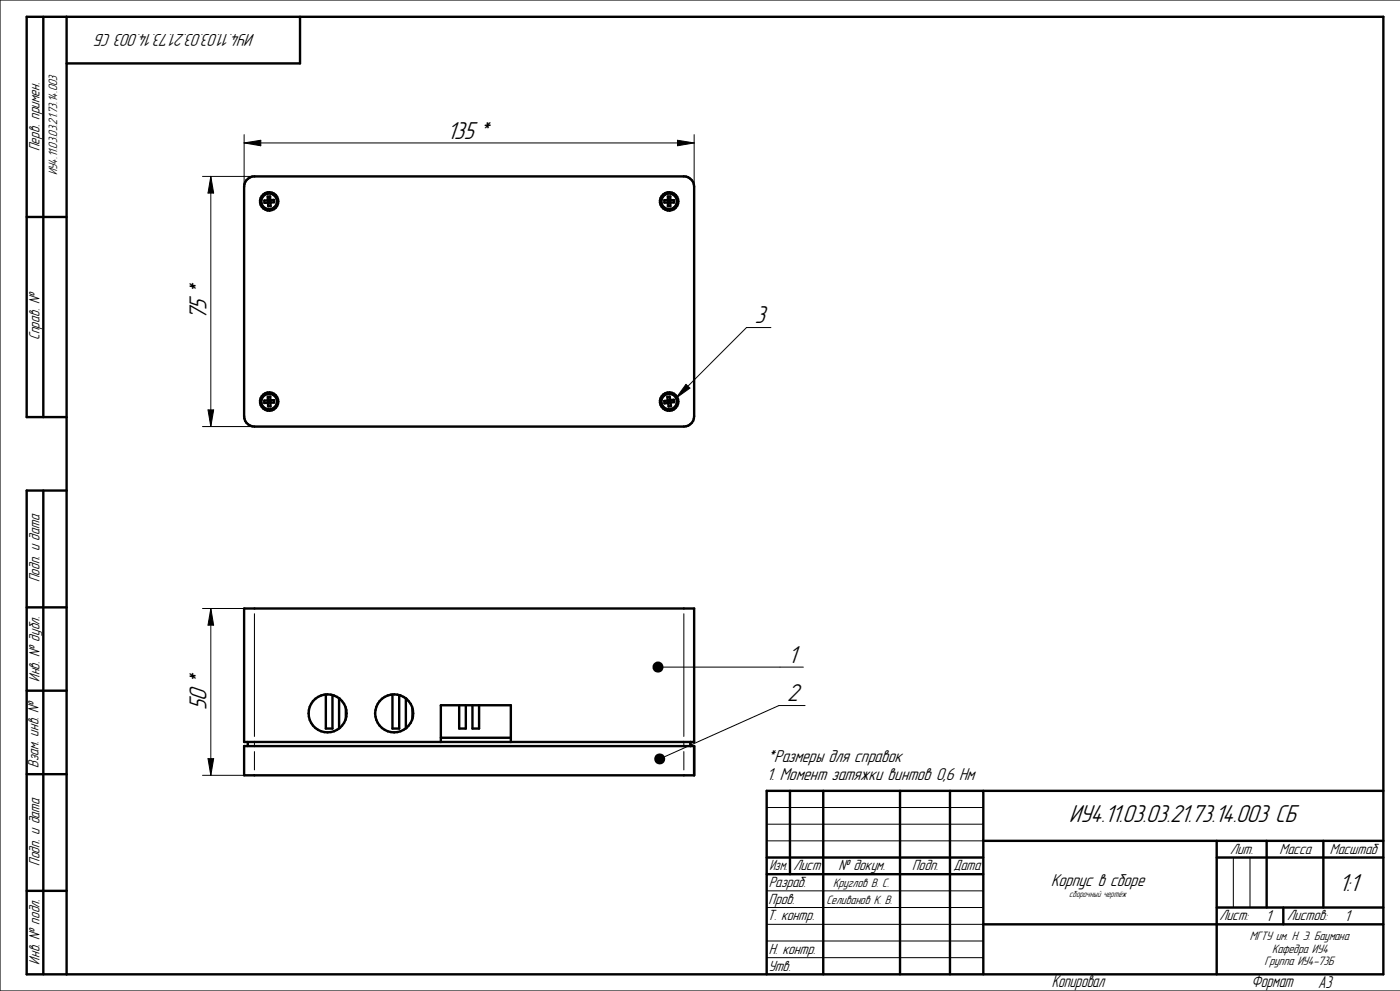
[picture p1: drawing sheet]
<svg xmlns="http://www.w3.org/2000/svg" width="420mm" height="297mm" viewBox="0 0 420 297" stroke-linecap="round" stroke-linejoin="round" font-family="sans-serif">
<g fill="none" stroke="#000" stroke-width=".72">
<path d="M13 5v120M20 5v287M90 5v14h-70M73.9 54a3.2 3.2 0 0 1 2.4-1.1h128.8a3.1 3.1 0 0 1 3.1 3.1v68.8a3.1 3.1 0 0 1-3.1 3h-128.8a3.1 3.1 0 0 1-3.1-3v-68.8l.3-1.4zM81.1 60h-.8M81.1 60l1.1-.1v.7l-1.1 .1M81.1 60l-.1-1.1h-.7v1.1M81.1 60v.7M199.3 60h2.9v.7h-2.9zM200.4 58.9h.7v2.9h-.7zM8 65h12M80.3 60l-1 .1v.7l1.1-.1"/>
<path d="M80.3 60l.1 .7M81.1 60.7l.1 1.1h-.7l-.1-1.1M81.1 60.7h-.7M81.1 120v-1.1h-.8v1.1M81.1 120h-.8M81.1 120l1.1-.1v.7l-1.1 .1M81.1 120v.7M20 125h-12v-120h407v287h-407v-145h12M80.3 120l-1 .1v.7l1.1-.1M80.3 120l.1 .7M81.1 120.7l.1 1.1h-.8v-1.1M81.1 120.7h-.7"/>
<path d="M200.3 120.1l.1 .7M200.3 120.1l-1 .1v.7l1.1-.1M200.3 120.1l-.1-1.1 .7-.1 .2 1.8M200.3 120.1l1.8-.3 .1 .7-1.1 .2M201.1 120.7l.2 1.1h-.7l-.2-1M201.2 120.7l-.8 .1M13 147v145M8 182h12M73.2 182.4h135v40h-135zM8 207h12M97.7 208.1v10.3h2v-10.1M101.7 209.3v9"/>
<path d="M103.8 212.2v3.2M117.7 208.1v10.3h2.1v-10.1M121.8 209.3v9M123.7 212.3v3M137.8 211.4v7h1.9v-7M141.7 211.4v7h2v-7M8 232h12M73.2 223.6h135v8.8h-135zM74.3 222.4v1.2M132.2 221.1h21M132.2 222.4v-11h21v11M207.1 222.4v1.2"/>
<path d="M237 237v25M247 237v55M270 237v55M285 237v55M295 237v55M415 237h-185v55M230 257h65M295 252h120M365 252v40M365 257h50M380 252v20M397 252v20"/>
<path d="M8 267h12M230 262h65M295 277h120M365 272h50M385 272v5"/>
<circle cx="80.7" cy="60.4" r="2.35"/>
<circle cx="80.7" cy="60.3" r="2.75"/>
<circle cx="200.7" cy="60.3" r="2.35"/>
<circle cx="200.7" cy="60.3" r="2.75"/>
<circle cx="80.7" cy="120.4" r="2.75"/>
<circle cx="80.8" cy="120.3" r="2.35"/>
<circle cx="200.7" cy="120.4" r="2.75"/>
<circle cx="200.7" cy="120.4" r="2.34"/>
<circle cx="98.3" cy="213.8" r="5.7"/>
<circle cx="118.3" cy="213.8" r="5.7"/>
</g>
<g fill="none" stroke="#000" stroke-width=".3">
<path d="M60.7 52.9h80.1M63.2 52.9v74.9M63.2 52.9l.9 5h-1.7zM73.2 40.3v15.7M73.2 42.8l5-.8v1.7zM73.2 42.8h135M203.2 42l5 .8-5 .9zM208.2 40.3v50M231.3 98.2h-7.4l-21.1 21.1M205.8 115.2l1.2 1.1-4.2 3zM60.7 127.8h15.6M62.4 122.9h1.7l-.9 4.9z"/>
<path d="M60.7 182.4h15.6M63.2 182.4v50M63.2 182.4l.9 5h-1.7zM76.3 183.9v36.8M197.4 199.9h43.6M205.1 183.9v36.8M241.5 211.5h-7.8l-35.8 16M60.7 232.4h15.6M62.4 227.4h1.7l-.9 5zM76.3 222.7v.6M76.3 225.3v5.5M205.1 222.7v.6"/>
<path d="M205.1 225.3v5.5M230 242h65M230 247h65M230 252h65M370 257v15M375 257v15M230 267h65M230 272h65M230 277h65M230 282h65M230 287h65"/>
</g>
<path d="M420 0h-420v297h420" fill="none" stroke="#000" stroke-width=".34"/>
<g fill="#000">
<path d="M63.2 52.9l.9 5h-1.7zM73.2 42.8l5-.8v1.7zM203.2 42l5 .8-5 .9zM205.8 115.2l1.2 1.1-4.2 3zM62.4 122.9h1.7l-.9 4.9zM63.2 182.4l.9 5h-1.7zM62.4 227.4h1.7l-.9 5z"/>
<circle cx="197.4" cy="199.9" r="1.66"/>
<circle cx="197.9" cy="227.4" r="1.66"/>
</g>
<g font-size="7">
<text x="134.2" y="41.6">135 *</text>
<text x="62" y="96.1" transform="rotate(-90 62 96.1)">75 *</text>
<text x="226.4" y="96.9">3</text>
<text x="236.5" y="198.7">1</text>
<text x="62" y="212.9" transform="rotate(-90 62 212.9)">50*</text>
<text x="236.2" y="210.2">2</text>
<text x="320.8" y="246.5">ИУ4.11.03.03.21.73.14.003 СБ</text>
<text x="401.7" y="267.1">1:1</text>
</g>
<g font-size="4.9">
<text x="76.5" y="10.2" transform="rotate(-180 76.5 10.2)">ИУ4.11.03.03.21.73.14.003 СБ</text>
<text x="230" y="228.5">*Размеры для справок</text>
<text x="230" y="233.8">1. Момент затяжки винтов 0,6 Нм</text>
<text x="315.3" y="265.4">Корпус в сборе</text>
</g>
<g font-size="4.8">
<text x="315.5" y="295.9">Копировал</text>
<text x="375.4" y="295.9">Формат</text>
<text x="395.5" y="296.2">A3</text>
</g>
<g font-size="4.5">
<text x="379.7" y="276.1">1</text>
<text x="403.3" y="276.1">1</text>
</g>
<g font-size="4.2">
<text x="11.9" y="45.2" transform="rotate(-90 11.9 45.2)">Перв. примен.</text>
<text x="11.9" y="101.9" transform="rotate(-90 11.9 101.9)">Справ. №</text>
<text x="11.9" y="174.5" transform="rotate(-90 11.9 174.5)">Подп. и дата</text>
<text x="11.9" y="204.3" transform="rotate(-90 11.9 204.3)">Инв. № дубл.</text>
<text x="11.6" y="230.1" transform="rotate(-90 11.6 230.1)">Взам. инв. №</text>
<text x="369.1" y="255.9">Лит.</text>
<text x="383.9" y="255.9">Масса</text>
<text x="399" y="255.9">Масштаб</text>
<text x="11.9" y="259.5" transform="rotate(-90 11.9 259.5)">Подп. и дата</text>
<text x="238" y="260.9">Лист</text>
<text x="251.5" y="260.9">№ докум.</text>
<text x="273.6" y="260.9">Подп.</text>
<text x="286" y="260.9">Дата</text>
<text x="230.7" y="265.9">Разраб.</text>
<text x="230.3" y="275.8">Т. контр.</text>
<text x="230.6" y="270.8">Пров.</text>
<text x="365.8" y="275.8">Лист:</text>
<text x="386.1" y="275.8">Листов:</text>
<text x="230.7" y="285.8">Н. контр.</text>
<text x="11.9" y="289.1" transform="rotate(-90 11.9 289.1)">Инв. № подл.</text>
<text x="230.5" y="290.9">Утв.</text>
</g>
<text font-size="4.1" x="230.8" y="260.8">Изм.</text>
<g font-size="3.5">
<text x="17.2" y="52.5" transform="rotate(-90 17.2 52.5)">ИУ4.11.03.03.21.73.14.003</text>
<text x="249.9" y="265.9">Круглов В. С.</text>
<text x="247.9" y="271">Селиванов К. В.</text>
<text x="374.9" y="281.7">МГТУ им. Н. Э. Баумана</text>
<text x="381.6" y="285.5">Кафедра ИУ4</text>
<text x="379.3" y="289.3">Группа ИУ4-73Б</text>
</g>
<text font-size="2.5" x="320.7" y="268.7">сборочный чертёж</text>
</svg>
